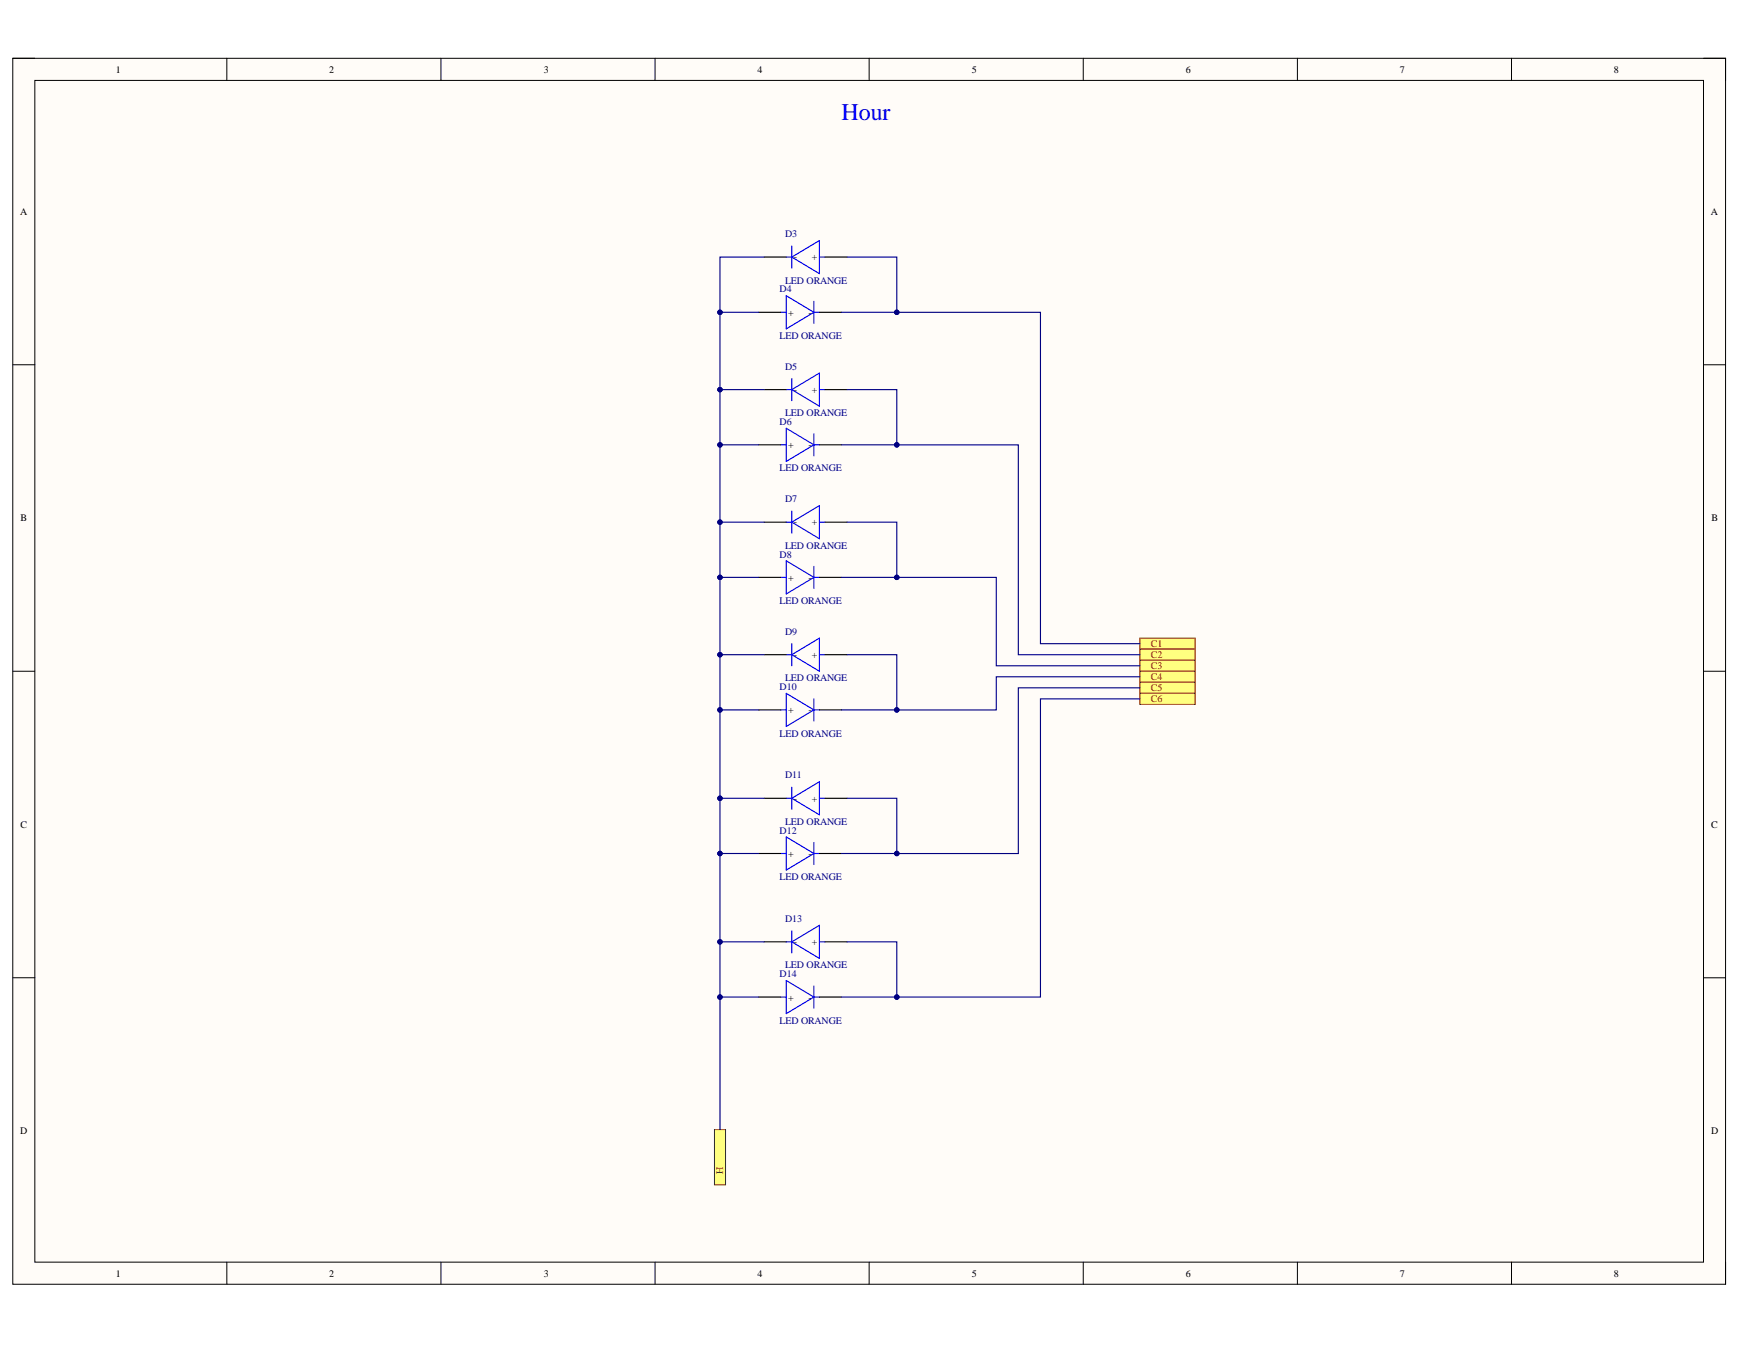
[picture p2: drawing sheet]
<svg xmlns="http://www.w3.org/2000/svg" width="279mm" height="216mm" viewBox="0 0 279 216" stroke-linecap="round" stroke-linejoin="round" font-family="sans-serif">
<path d="M2 9.4h274.8v196.6h-274.8z" fill-rule="evenodd" fill="#fffcf8"/>
<path d="M2 9.4h274.8v196.6h-274.8z" fill="none" stroke="#000" stroke-width=".16"/>
<path d="M5.6 12.9h267.6v189.5h-267.6z" fill-rule="evenodd" fill="#fffcf8"/>
<g fill="none" stroke="#000" stroke-width=".16">
<path d="M2 9.3h3.6M5.6 12.9h267.6v189.5h-267.6zM36.4 9.3v3.6M70.7 9.3v3.6M105.1 9.3v3.6M139.4 9.3v3.6M173.7 9.4v3.5M208.1 9.4v3.5M242.4 9.4v3.5M273.2 9.4h3.6v3.5M2 58.5h3.6M273.2 58.5h3.6"/>
<path d="M2 107.7h3.6M273.2 107.7h3.6M2 156.8h3.6M273.2 156.8h3.6M36.4 202.4v3.6M70.7 202.4v3.6M105.1 202.4v3.6M139.4 202.4v3.6M173.7 202.4v3.6M208.1 202.4v3.6M242.4 202.4v3.6M276.8 202.4v3.6"/>
</g>
<path d="M182.8 102.4h8.9v1.7h-8.9z" fill-rule="evenodd" fill="#ffff80"/>
<path d="M182.8 102.4h8.9v1.7h-8.9z" fill="none" stroke="#800000" stroke-width=".16"/>
<path d="M182.8 104.1h8.9v1.8h-8.9z" fill-rule="evenodd" fill="#ffff80"/>
<path d="M182.8 104.1h8.9v1.8h-8.9z" fill="none" stroke="#800000" stroke-width=".16"/>
<path d="M182.8 105.9h8.9v1.8h-8.9z" fill-rule="evenodd" fill="#ffff80"/>
<path d="M182.8 105.9h8.9v1.8h-8.9z" fill="none" stroke="#800000" stroke-width=".16"/>
<path d="M182.8 107.7h8.9v1.7h-8.9z" fill-rule="evenodd" fill="#ffff80"/>
<path d="M182.8 107.7h8.9v1.7h-8.9z" fill="none" stroke="#800000" stroke-width=".16"/>
<path d="M182.8 109.4h8.9v1.8h-8.9z" fill-rule="evenodd" fill="#ffff80"/>
<path d="M182.8 109.4h8.9v1.8h-8.9z" fill="none" stroke="#800000" stroke-width=".16"/>
<path d="M182.8 111.2h8.9v1.8h-8.9z" fill-rule="evenodd" fill="#ffff80"/>
<path d="M182.8 111.2h8.9v1.8h-8.9z" fill="none" stroke="#800000" stroke-width=".16"/>
<path d="M114.6 181.2h1.8v8.9h-1.8z" fill-rule="evenodd" fill="#ffff80"/>
<path d="M114.6 181.2h1.8v8.9h-1.8z" fill="none" stroke="#800000" stroke-width=".16"/>
<g fill="none" stroke="#00f" stroke-width=".18">
<path d="M127 39.5v3.5M125.2 50.1h.9M126.1 41.2h.9M126.1 47.4l4.4 2.7-4.4 2.7zM127 41.2l4.4-2.6v5.3zM130.5 48.3v3.6M130.5 50.1h.9M131.4 41.2h.9M125.2 71.4h.9M126.1 68.7l4.4 2.7-4.4 2.6zM126.1 62.5h.9M127 62.5l4.4-2.7v5.4z"/>
<path d="M127 60.7v3.6M130.5 69.6v3.5M130.5 71.4h.9M131.4 62.5h.9M125.2 92.6h.9M126.1 90l4.4 2.6-4.4 2.7zM126.1 83.8h.9M127 83.8l4.4-2.7v5.3zM127 82v3.5M130.5 90.8v3.6M130.5 92.6h.9M131.4 83.8h.9"/>
<path d="M125.2 113.9h.9M126.1 111.2l4.4 2.7-4.4 2.6zM126.1 105h.9M127 105l4.4-2.6v5.3zM127 103.2v3.6M130.5 112.1v3.5M130.5 113.9h.9M131.4 105h.9M125.2 136.9h.9M126.1 134.2l4.4 2.7-4.4 2.7zM126.1 128h.9M127 128l4.4-2.6v5.3z"/>
<path d="M127 126.3v3.5M130.5 135.1v3.6M130.5 136.9h.9M131.4 128h.9M125.2 159.9h.9M126.1 157.3l4.4 2.6-4.4 2.7zM126.1 151.1h.9M127 151.1l4.4-2.7v5.3zM127 149.3v3.5M130.5 158.2v3.5M130.5 159.9h.9M131.4 151.1h.9"/>
</g>
<g fill="none" stroke="#000" stroke-width=".18">
<path d="M121.7 50.1h3.5M122.6 41.2h3.5M131.4 50.1h3.6M132.3 41.2h3.6M121.7 71.4h3.5M122.6 62.5h3.5M131.4 71.4h3.6M132.3 62.5h3.6M121.7 92.6h3.5M122.6 83.8h3.5M131.4 92.6h3.6M132.3 83.8h3.6"/>
<path d="M121.7 113.9h3.5M122.6 105h3.5M131.4 113.9h3.6M132.3 105h3.6M121.7 136.9h3.5M122.6 128h3.5M131.4 136.9h3.6M132.3 128h3.6M121.7 159.9h3.5M122.6 151.1h3.5M131.4 159.9h3.6M132.3 151.1h3.6"/>
</g>
<path d="M143.8 50.1h23.1v53.1h15.9" fill="none" stroke="#000080" stroke-width=".18"/>
<circle cx="143.8" cy="50.1" r=".36" fill="#000080"/>
<circle cx="143.8" cy="50.1" r=".36" fill="none" stroke="#000080" stroke-width=".16"/>
<path d="M115.5 151.1v8.8h6.2" fill="none" stroke="#000080" stroke-width=".18"/>
<circle cx="115.5" cy="151.1" r=".35" fill="#000080"/>
<circle cx="115.5" cy="151.1" r=".35" fill="none" stroke="#000080" stroke-width=".16"/>
<circle cx="115.5" cy="159.9" r=".36" fill="#000080"/>
<circle cx="115.5" cy="159.9" r=".36" fill="none" stroke="#000080" stroke-width=".16"/>
<path d="M115.5 136.9v14.2h7.1" fill="none" stroke="#000080" stroke-width=".18"/>
<circle cx="115.5" cy="136.9" r=".35" fill="#000080"/>
<circle cx="115.5" cy="136.9" r=".35" fill="none" stroke="#000080" stroke-width=".16"/>
<circle cx="115.5" cy="151.1" r=".35" fill="#000080"/>
<circle cx="115.5" cy="151.1" r=".35" fill="none" stroke="#000080" stroke-width=".16"/>
<path d="M115.5 128v8.9h6.2" fill="none" stroke="#000080" stroke-width=".18"/>
<circle cx="115.5" cy="128" r=".36" fill="#000080"/>
<circle cx="115.5" cy="128" r=".36" fill="none" stroke="#000080" stroke-width=".16"/>
<circle cx="115.5" cy="136.9" r=".35" fill="#000080"/>
<circle cx="115.5" cy="136.9" r=".35" fill="none" stroke="#000080" stroke-width=".16"/>
<path d="M115.5 113.9v14.1h7.1" fill="none" stroke="#000080" stroke-width=".18"/>
<circle cx="115.5" cy="113.9" r=".35" fill="#000080"/>
<circle cx="115.5" cy="113.9" r=".35" fill="none" stroke="#000080" stroke-width=".16"/>
<circle cx="115.5" cy="128" r=".36" fill="#000080"/>
<circle cx="115.5" cy="128" r=".36" fill="none" stroke="#000080" stroke-width=".16"/>
<path d="M115.5 105v8.9h6.2" fill="none" stroke="#000080" stroke-width=".18"/>
<circle cx="115.5" cy="105" r=".35" fill="#000080"/>
<circle cx="115.5" cy="105" r=".35" fill="none" stroke="#000080" stroke-width=".16"/>
<circle cx="115.5" cy="113.9" r=".35" fill="#000080"/>
<circle cx="115.5" cy="113.9" r=".35" fill="none" stroke="#000080" stroke-width=".16"/>
<path d="M115.5 92.6v12.4h7.1" fill="none" stroke="#000080" stroke-width=".18"/>
<circle cx="115.5" cy="92.6" r=".35" fill="#000080"/>
<circle cx="115.5" cy="92.6" r=".35" fill="none" stroke="#000080" stroke-width=".16"/>
<circle cx="115.5" cy="105" r=".35" fill="#000080"/>
<circle cx="115.5" cy="105" r=".35" fill="none" stroke="#000080" stroke-width=".16"/>
<path d="M115.5 83.8v8.8h6.2" fill="none" stroke="#000080" stroke-width=".18"/>
<circle cx="115.5" cy="83.8" r=".35" fill="#000080"/>
<circle cx="115.5" cy="83.8" r=".35" fill="none" stroke="#000080" stroke-width=".16"/>
<circle cx="115.5" cy="92.6" r=".35" fill="#000080"/>
<circle cx="115.5" cy="92.6" r=".35" fill="none" stroke="#000080" stroke-width=".16"/>
<path d="M115.5 71.4v12.4h7.1" fill="none" stroke="#000080" stroke-width=".18"/>
<circle cx="115.5" cy="71.4" r=".35" fill="#000080"/>
<circle cx="115.5" cy="71.4" r=".35" fill="none" stroke="#000080" stroke-width=".16"/>
<circle cx="115.5" cy="83.8" r=".35" fill="#000080"/>
<circle cx="115.5" cy="83.8" r=".35" fill="none" stroke="#000080" stroke-width=".16"/>
<path d="M115.5 50.1v21.3h6.2" fill="none" stroke="#000080" stroke-width=".18"/>
<circle cx="115.5" cy="50.1" r=".36" fill="#000080"/>
<circle cx="115.5" cy="50.1" r=".36" fill="none" stroke="#000080" stroke-width=".16"/>
<circle cx="115.5" cy="62.5" r=".35" fill="#000080"/>
<circle cx="115.5" cy="62.5" r=".35" fill="none" stroke="#000080" stroke-width=".16"/>
<circle cx="115.5" cy="71.4" r=".35" fill="#000080"/>
<circle cx="115.5" cy="71.4" r=".35" fill="none" stroke="#000080" stroke-width=".16"/>
<path d="M115.5 62.5h7.1" fill="none" stroke="#000080" stroke-width=".18"/>
<circle cx="115.5" cy="62.5" r=".35" fill="#000080"/>
<circle cx="115.5" cy="62.5" r=".35" fill="none" stroke="#000080" stroke-width=".16"/>
<path d="M122.6 41.2h-7.1v8.9h6.2" fill="none" stroke="#000080" stroke-width=".18"/>
<circle cx="115.5" cy="50.1" r=".36" fill="#000080"/>
<circle cx="115.5" cy="50.1" r=".36" fill="none" stroke="#000080" stroke-width=".16"/>
<path d="M135.9 151.1h7.9v8.8h-8.8" fill="none" stroke="#000080" stroke-width=".18"/>
<circle cx="143.8" cy="159.9" r=".36" fill="#000080"/>
<circle cx="143.8" cy="159.9" r=".36" fill="none" stroke="#000080" stroke-width=".16"/>
<path d="M135.9 128h7.9v8.9h-8.8" fill="none" stroke="#000080" stroke-width=".18"/>
<circle cx="143.8" cy="136.9" r=".36" fill="#000080"/>
<circle cx="143.8" cy="136.9" r=".36" fill="none" stroke="#000080" stroke-width=".16"/>
<path d="M135.9 105h7.9v8.9h-8.8" fill="none" stroke="#000080" stroke-width=".18"/>
<circle cx="143.8" cy="113.9" r=".36" fill="#000080"/>
<circle cx="143.8" cy="113.9" r=".36" fill="none" stroke="#000080" stroke-width=".16"/>
<path d="M135.9 83.8h7.9v8.8h-8.8" fill="none" stroke="#000080" stroke-width=".18"/>
<circle cx="143.8" cy="92.6" r=".36" fill="#000080"/>
<circle cx="143.8" cy="92.6" r=".36" fill="none" stroke="#000080" stroke-width=".16"/>
<path d="M135.9 62.5h7.9v8.9h-8.8" fill="none" stroke="#000080" stroke-width=".18"/>
<circle cx="143.8" cy="71.4" r=".36" fill="#000080"/>
<circle cx="143.8" cy="71.4" r=".36" fill="none" stroke="#000080" stroke-width=".16"/>
<path d="M135.9 41.2h7.9v8.9h-8.8" fill="none" stroke="#000080" stroke-width=".18"/>
<circle cx="143.8" cy="50.1" r=".36" fill="#000080"/>
<circle cx="143.8" cy="50.1" r=".36" fill="none" stroke="#000080" stroke-width=".16"/>
<path d="M182.8 112.1h-15.9v47.8h-23.1" fill="none" stroke="#000080" stroke-width=".18"/>
<circle cx="143.8" cy="159.9" r=".36" fill="#000080"/>
<circle cx="143.8" cy="159.9" r=".36" fill="none" stroke="#000080" stroke-width=".16"/>
<path d="M182.8 110.3h-19.5v26.6h-19.5" fill="none" stroke="#000080" stroke-width=".18"/>
<circle cx="143.8" cy="136.9" r=".36" fill="#000080"/>
<circle cx="143.8" cy="136.9" r=".36" fill="none" stroke="#000080" stroke-width=".16"/>
<path d="M182.8 108.6h-23v5.3h-16" fill="none" stroke="#000080" stroke-width=".18"/>
<circle cx="143.8" cy="113.9" r=".36" fill="#000080"/>
<circle cx="143.8" cy="113.9" r=".36" fill="none" stroke="#000080" stroke-width=".16"/>
<path d="M143.8 92.6h16v14.2h23" fill="none" stroke="#000080" stroke-width=".18"/>
<circle cx="143.8" cy="92.6" r=".36" fill="#000080"/>
<circle cx="143.8" cy="92.6" r=".36" fill="none" stroke="#000080" stroke-width=".16"/>
<path d="M143.8 71.4h19.5v33.6h19.5" fill="none" stroke="#000080" stroke-width=".18"/>
<circle cx="143.8" cy="71.4" r=".36" fill="#000080"/>
<circle cx="143.8" cy="71.4" r=".36" fill="none" stroke="#000080" stroke-width=".16"/>
<path d="M115.5 159.9v21.3" fill="none" stroke="#000080" stroke-width=".18"/>
<circle cx="115.5" cy="159.9" r=".36" fill="#000080"/>
<circle cx="115.5" cy="159.9" r=".36" fill="none" stroke="#000080" stroke-width=".16"/>
<text font-size="3.8" fill="#00f" x="135" y="19.2">Hour</text>
<g font-size="1.6">
<text x="18.6" y="11.7">1</text>
<text x="52.8" y="11.7">2</text>
<text x="87.2" y="11.7">3</text>
<text x="121.5" y="11.7">4</text>
<text x="155.9" y="11.7">5</text>
<text x="190.2" y="11.7">6</text>
<text x="224.5" y="11.7">7</text>
<text x="258.9" y="11.7">8</text>
<text x="3.2" y="34.5">A</text>
<text x="274.4" y="34.5">A</text>
<text x="127.3" y="41.8">-</text>
<text x="130.2" y="41.8">+</text>
<text x="126.4" y="50.6">+</text>
<text x="129.7" y="50.6">-</text>
<text x="127.3" y="63">-</text>
<text x="130.2" y="63">+</text>
<text x="126.4" y="71.9">+</text>
<text x="129.7" y="71.9">-</text>
<text x="3.3" y="83.6">B</text>
<text x="274.5" y="83.6">B</text>
<text x="127.3" y="84.3">-</text>
<text x="130.2" y="84.3">+</text>
<text x="126.4" y="93.1">+</text>
<text x="129.7" y="93.1">-</text>
<text x="127.3" y="105.6">-</text>
<text x="130.2" y="105.6">+</text>
<text x="126.4" y="114.4">+</text>
<text x="129.7" y="114.4">-</text>
<text x="127.3" y="128.6">-</text>
<text x="130.2" y="128.6">+</text>
<text x="3.3" y="132.8">C</text>
<text x="126.4" y="137.4">+</text>
<text x="129.7" y="137.4">-</text>
<text x="274.5" y="132.8">C</text>
<text x="127.3" y="151.6">-</text>
<text x="130.2" y="151.6">+</text>
<text x="126.4" y="160.5">+</text>
<text x="129.7" y="160.5">-</text>
<text x="3.3" y="181.9">D</text>
<text x="274.5" y="181.9">D</text>
<text x="18.6" y="204.8">1</text>
<text x="52.8" y="204.8">2</text>
<text x="87.2" y="204.8">3</text>
<text x="121.5" y="204.8">4</text>
<text x="155.9" y="204.8">5</text>
<text x="190.2" y="204.8">6</text>
<text x="224.5" y="204.8">7</text>
<text x="258.9" y="204.8">8</text>
</g>
<g font-size="1.6" fill="#000080">
<text x="125.9" y="38">D3</text>
<text x="125" y="46.9">D4</text>
<text x="125.9" y="45.5">LED ORANGE</text>
<text x="125" y="54.3">LED ORANGE</text>
<text x="125.9" y="59.3">D5</text>
<text x="125" y="68.2">D6</text>
<text x="125.9" y="66.8">LED ORANGE</text>
<text x="125" y="75.6">LED ORANGE</text>
<text x="125.9" y="80.6">D7</text>
<text x="125" y="89.4">D8</text>
<text x="125.9" y="88">LED ORANGE</text>
<text x="125" y="96.9">LED ORANGE</text>
<text x="125.9" y="101.8">D9</text>
<text x="125" y="110.7">D10</text>
<text x="125.9" y="109.3">LED ORANGE</text>
<text x="125" y="118.1">LED ORANGE</text>
<text x="125.9" y="124.9">D11</text>
<text x="125" y="133.7">D12</text>
<text x="125.9" y="132.3">LED ORANGE</text>
<text x="125" y="141.2">LED ORANGE</text>
<text x="125.9" y="147.9">D13</text>
<text x="125.9" y="155.3">LED ORANGE</text>
<text x="125" y="156.8">D14</text>
<text x="125" y="164.2">LED ORANGE</text>
</g>
<g font-size="1.6" fill="#800000">
<text x="184.6" y="103.8">C1</text>
<text x="184.6" y="105.6">C2</text>
<text x="184.6" y="107.3">C3</text>
<text x="184.6" y="109.1">C4</text>
<text x="184.6" y="110.9">C5</text>
<text x="184.6" y="112.7">C6</text>
<text x="116" y="188.3" transform="rotate(-90 116 188.3)">H</text>
</g>
</svg>
